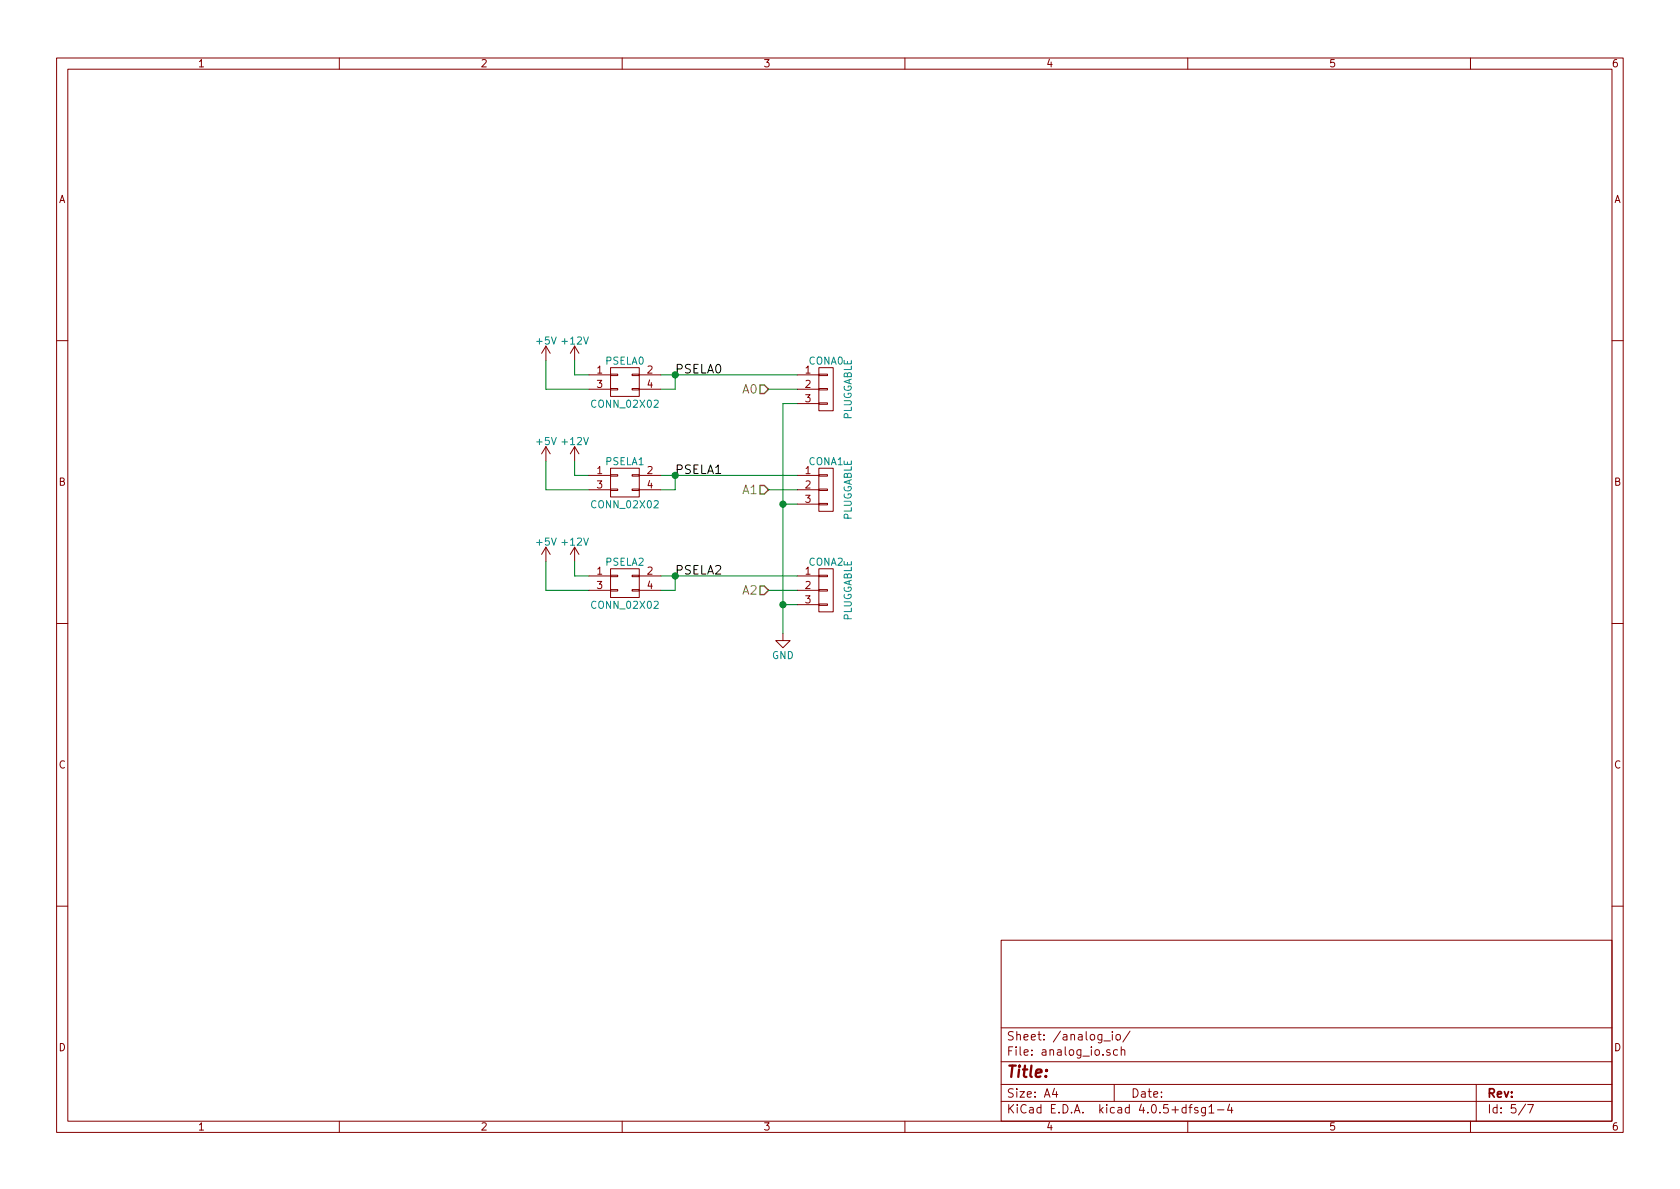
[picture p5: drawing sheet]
EESchema Schematic File Version 2
LIBS:arduino-mini-plug-breakout
EELAYER 25 0
EELAYER END
$Descr A4 11693 8268
encoding utf-8
Sheet 5 7
Title ""
Date ""
Rev ""
Comp ""
Comment1 ""
Comment2 ""
Comment3 ""
Comment4 ""
$EndDescr
$Comp
L CONN_01X03 CONA0
U 1 1
P 5750 2700
F 0 "CONA0" H 5750 2900 50  0000 C CNN
F 1 "PLUGGABLE" V 5900 2700 50  0000 C CNN
F 2 "terminal-blocks-3.81mm:Standard_3Way_OffsetHoles" H 5750 2700 50  0001 C CNN
F 3 "" H 5750 2700 50  0000 C CNN
	1    5750 2700
	1    0    0    -1  
$EndComp
$Comp
L CONN_01X03 CONA1
U 1 1
P 5750 3400
F 0 "CONA1" H 5750 3600 50  0000 C CNN
F 1 "PLUGGABLE" V 5900 3400 50  0000 C CNN
F 2 "terminal-blocks-3.81mm:Standard_3Way_OffsetHoles" H 5750 3400 50  0001 C CNN
F 3 "" H 5750 3400 50  0000 C CNN
	1    5750 3400
	1    0    0    -1  
$EndComp
$Comp
L CONN_01X03 CONA2
U 1 1
P 5750 4100
F 0 "CONA2" H 5750 4300 50  0000 C CNN
F 1 "PLUGGABLE" V 5900 4100 50  0000 C CNN
F 2 "terminal-blocks-3.81mm:Standard_3Way_OffsetHoles" H 5750 4100 50  0001 C CNN
F 3 "" H 5750 4100 50  0000 C CNN
	1    5750 4100
	1    0    0    -1  
$EndComp
$Comp
L GND #PWR051
U 1 1
P 5450 4400
F 0 "#PWR051" H 5450 4150 50  0001 C CNN
F 1 "GND" H 5450 4250 50  0000 C CNN
F 2 "" H 5450 4400 50  0000 C CNN
F 3 "" H 5450 4400 50  0000 C CNN
	1    5450 4400
	1    0    0    -1  
$EndComp
Text HLabel 5350 2700 0    60   Input ~ 0
A0
Text HLabel 5350 3400 0    60   Input ~ 0
A1
Text HLabel 5350 4100 0    60   Input ~ 0
A2
Wire Wire Line
	5450 4200 5550 4200
Wire Wire Line
	5550 3500 5450 3500
Connection ~ 5450 4200
Wire Wire Line
	5550 2800 5450 2800
Connection ~ 5450 3500
Wire Wire Line
	5350 2700 5550 2700
Wire Wire Line
	5350 3400 5550 3400
Wire Wire Line
	5350 4100 5550 4100
Wire Wire Line
	4600 2600 5550 2600
Wire Wire Line
	4700 2700 4600 2700
$Comp
L +12V #PWR052
U 1 1
P 4000 2500
F 0 "#PWR052" H 4000 2350 50  0001 C CNN
F 1 "+12V" H 4000 2640 50  0000 C CNN
F 2 "" H 4000 2500 50  0000 C CNN
F 3 "" H 4000 2500 50  0000 C CNN
	1    4000 2500
	1    0    0    -1  
$EndComp
$Comp
L +5V #PWR053
U 1 1
P 3800 2500
F 0 "#PWR053" H 3800 2350 50  0001 C CNN
F 1 "+5V" H 3800 2640 50  0000 C CNN
F 2 "" H 3800 2500 50  0000 C CNN
F 3 "" H 3800 2500 50  0000 C CNN
	1    3800 2500
	1    0    0    -1  
$EndComp
Wire Wire Line
	4000 2500 4000 2600
Wire Wire Line
	4000 2600 4100 2600
Wire Wire Line
	3800 2500 3800 2700
Wire Wire Line
	3800 2700 4100 2700
Wire Wire Line
	4600 4000 5550 4000
Wire Wire Line
	4700 4000 4700 4100
Wire Wire Line
	4700 4100 4600 4100
$Comp
L +12V #PWR054
U 1 1
P 4000 3900
F 0 "#PWR054" H 4000 3750 50  0001 C CNN
F 1 "+12V" H 4000 4040 50  0000 C CNN
F 2 "" H 4000 3900 50  0000 C CNN
F 3 "" H 4000 3900 50  0000 C CNN
	1    4000 3900
	1    0    0    -1  
$EndComp
$Comp
L +5V #PWR055
U 1 1
P 3800 3900
F 0 "#PWR055" H 3800 3750 50  0001 C CNN
F 1 "+5V" H 3800 4040 50  0000 C CNN
F 2 "" H 3800 3900 50  0000 C CNN
F 3 "" H 3800 3900 50  0000 C CNN
	1    3800 3900
	1    0    0    -1  
$EndComp
Wire Wire Line
	4000 3900 4000 4000
Wire Wire Line
	4000 4000 4100 4000
Wire Wire Line
	3800 3900 3800 4100
Wire Wire Line
	3800 4100 4100 4100
Text Label 4700 4000 0    60   ~ 0
PSELA2
Wire Wire Line
	4600 3300 5550 3300
Wire Wire Line
	4700 3300 4700 3400
Wire Wire Line
	4700 3400 4600 3400
$Comp
L +12V #PWR056
U 1 1
P 4000 3200
F 0 "#PWR056" H 4000 3050 50  0001 C CNN
F 1 "+12V" H 4000 3340 50  0000 C CNN
F 2 "" H 4000 3200 50  0000 C CNN
F 3 "" H 4000 3200 50  0000 C CNN
	1    4000 3200
	1    0    0    -1  
$EndComp
$Comp
L +5V #PWR057
U 1 1
P 3800 3200
F 0 "#PWR057" H 3800 3050 50  0001 C CNN
F 1 "+5V" H 3800 3340 50  0000 C CNN
F 2 "" H 3800 3200 50  0000 C CNN
F 3 "" H 3800 3200 50  0000 C CNN
	1    3800 3200
	1    0    0    -1  
$EndComp
Wire Wire Line
	4000 3200 4000 3300
Wire Wire Line
	4000 3300 4100 3300
Wire Wire Line
	3800 3200 3800 3400
Wire Wire Line
	3800 3400 4100 3400
$Comp
L CONN_02X02 PSELA0
U 1 1
P 4350 2650
F 0 "PSELA0" H 4350 2800 50  0000 C CNN
F 1 "CONN_02X02" H 4350 2500 50  0000 C CNN
F 2 "Pin_Headers:Pin_Header_Straight_2x02_Pitch2.54mm" H 4350 1450 50  0001 C CNN
F 3 "" H 4350 1450 50  0000 C CNN
	1    4350 2650
	1    0    0    -1  
$EndComp
$Comp
L CONN_02X02 PSELA2
U 1 1
P 4350 4050
F 0 "PSELA2" H 4350 4200 50  0000 C CNN
F 1 "CONN_02X02" H 4350 3900 50  0000 C CNN
F 2 "Pin_Headers:Pin_Header_Straight_2x02_Pitch2.54mm" H 4350 2850 50  0001 C CNN
F 3 "" H 4350 2850 50  0000 C CNN
	1    4350 4050
	1    0    0    -1  
$EndComp
$Comp
L CONN_02X02 PSELA1
U 1 1
P 4350 3350
F 0 "PSELA1" H 4350 3500 50  0000 C CNN
F 1 "CONN_02X02" H 4350 3200 50  0000 C CNN
F 2 "Pin_Headers:Pin_Header_Straight_2x02_Pitch2.54mm" H 4350 2150 50  0001 C CNN
F 3 "" H 4350 2150 50  0000 C CNN
	1    4350 3350
	1    0    0    -1  
$EndComp
Wire Wire Line
	4700 2600 4700 2700
Wire Wire Line
	5450 2800 5450 4400
Text Label 4700 2600 0    60   ~ 0
PSELA0
Text Label 4700 3300 0    60   ~ 0
PSELA1
Connection ~ 4700 3300
Connection ~ 4700 2600
Connection ~ 4700 4000
$EndSCHEMATC
